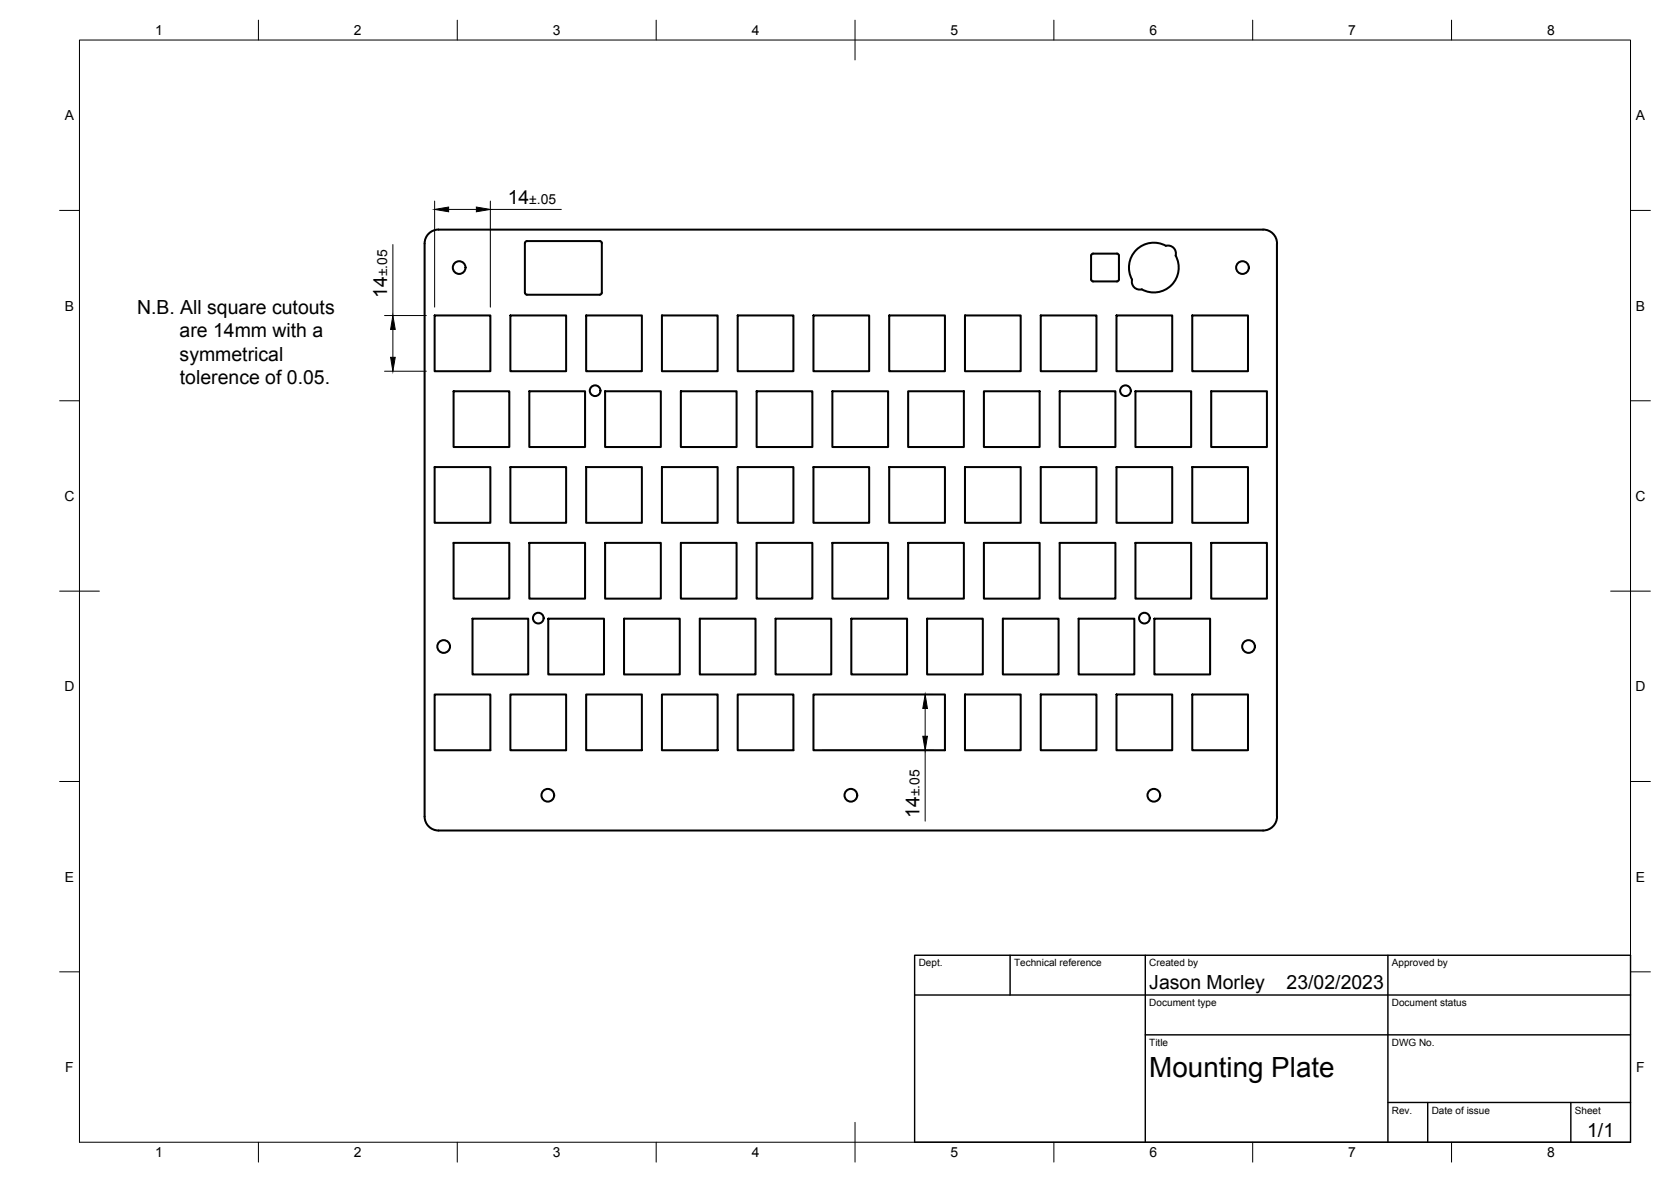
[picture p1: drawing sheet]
<svg xmlns="http://www.w3.org/2000/svg" width="420mm" height="297mm" viewBox="0 0 420 297" stroke-linecap="round" stroke-linejoin="round" font-family="sans-serif">
<!-- layer: Visible -->
<g fill="none" stroke="#000" stroke-width=".51">
<path d="M106.8 61.2v144M106.8 61.2a3.5 3.5 0 0 1 3.5-3.5h207.3a3.5 3.5 0 0 1 3.5 3.5M109.3 79.3h14v14h-14zM128.3 79.3h14v14h-14zM132 61.1v12.5M132 61.1l.1-.3 .4-.2h18.3l.3 .1 .2 .4v12.5l-.2 .4-18.6 .1-.5-.5M147.4 79.3h14v14h-14zM166.4 79.3h14v14h-14zM185.5 79.3h14v14h-14zM204.5 79.3h14v14h-14zM223.6 79.3h14v14h-14zM242.6 79.3h14v14h-14z"/>
<path d="M261.7 79.3h14v14h-14zM274.3 64.2v6M274.4 70.2l.2 .5h.3M274.8 63.7h6l.5 .3v.2v6.3l-.5 .2h-6M274.9 63.7l-.5 .3v.2M280.7 79.3h14v14h-14zM293.1 61.8a6.3 6.3 0 0 0-7.4 1 6.3 6.3 0 0 0-1 7.5 2 2 0 0 0 2.4 2.4 6.3 6.3 0 0 0 7.4-1 6.3 6.3 0 0 0 1.1-7.5M293.2 61.8a2 2 0 0 1 2.4 2.4M299.8 79.3h14v14h-14zM321.1 61.2v144M114 98.3h14.1v14h-14.1zM133.1 98.3h14v14h-14z"/>
<path d="M152.1 98.3h14.1v14h-14.1zM171.2 98.3h14v14h-14zM190.2 98.3h14.1v14h-14.1zM209.3 98.3h14v14h-14zM228.3 98.3h14.1v14h-14.1zM247.4 98.3h14v14h-14zM266.4 98.3h14.1v14h-14.1zM285.5 98.3h14v14h-14zM304.5 98.3h14.1v14h-14.1zM109.3 117.4h14v14h-14zM128.3 117.4h14v14h-14zM147.4 117.4h14v14h-14z"/>
<path d="M166.4 117.4h14v14h-14zM185.5 117.4h14v14h-14zM204.5 117.4h14v14h-14zM223.6 117.4h14v14h-14zM242.6 117.4h14v14h-14zM261.7 117.4h14v14h-14zM280.7 117.4h14v14h-14zM299.8 117.4h14v14h-14zM114 136.4h14.1v14h-14.1zM133.1 136.4h14v14h-14zM152.1 136.4h14.1v14h-14.1zM171.2 136.4h14v14h-14z"/>
<path d="M190.2 136.4h14.1v14h-14.1zM209.3 136.4h14v14h-14zM228.3 136.4h14.1v14h-14.1zM247.4 136.4h14v14h-14zM266.4 136.4h14.1v14h-14.1zM285.5 136.4h14v14h-14zM304.5 136.4h14.1v14h-14.1zM118.8 155.5h14v14h-14zM137.9 155.5h14v14h-14zM156.9 155.5h14v14h-14zM176 155.5h14v14h-14zM195 155.5h14v14h-14z"/>
<path d="M214.1 155.5h14v14h-14zM233.1 155.5h14v14h-14zM252.2 155.5h14v14h-14zM271.2 155.5h14v14h-14zM290.3 155.5h14v14h-14zM109.3 174.5h14v14h-14zM128.3 174.5h14v14h-14zM147.4 174.5h14v14h-14zM166.4 174.5h14v14h-14zM185.5 174.5h14v14h-14zM204.5 174.5h33.1v14h-33.1zM242.6 174.5h14v14h-14z"/>
<path d="M261.7 174.5h14v14h-14zM280.7 174.5h14v14h-14zM299.8 174.5h14v14h-14zM321.1 205.2a3.5 3.5 0 0 1-3.5 3.5h-207.3a3.5 3.5 0 0 1-3.5-3.5"/>
<circle cx="115.5" cy="67.2" r="1.6"/>
<circle cx="312.4" cy="67.2" r="1.6"/>
<circle cx="149.6" cy="98.2" r="1.34"/>
<circle cx="283" cy="98.2" r="1.34"/>
<circle cx="135.4" cy="155.3" r="1.34"/>
<circle cx="287.8" cy="155.3" r="1.34"/>
<circle cx="111.6" cy="162.5" r="1.6"/>
<circle cx="313.9" cy="162.5" r="1.6"/>
<circle cx="137.7" cy="199.9" r="1.6"/>
<circle cx="213.9" cy="199.9" r="1.6"/>
<circle cx="290.1" cy="199.9" r="1.6"/>
</g>
<!-- layer: BORDER -->
<g fill="none" stroke="#000" stroke-width=".25">
<path d="M20 10.1h390v276.9h-390zM65 5.1v5M115 5.1v5M165 5.1v5M215 5.1v10M265 5.1v5M315 5.1v5M365 5.1v5M15 52.9h5M410 52.9h5M15 100.7h5M410 100.7h5"/>
<path d="M15 148.6h10M405 148.6h10M15 196.4h5M410 196.4h5M15 244.2h5M410 244.2h5M65 287v5M115 287v5M165 287v5M215 282.1v9.9M265 287v5M315 287v5"/>
<path d="M365 287v5"/>
</g>
<!-- layer: TITLEBLOCK -->
<path d="M230 240.1h180v46.9h-180zM230 250h180M254 240.1v9.9M288 240.1v46.9M349 240.1v46.9M288 260.1h122M349 277.1h61M359 277.1v9.9M395 277.1v9.9" fill="none" stroke="#000" stroke-width=".36"/>
<!-- layer: FD_Dimensions -->
<path d="M109.3 50.5v26.7M112.8 52.6h7M123.3 50.5v26.7M123.3 52.6h17.8M96.7 79.3h10.5M98.8 61.5v17.8M96.7 93.3h10.5M98.8 82.8v7M206.7 174.5h28M232.6 178v7M206.7 188.5h28M232.6 188.5v17.9" fill="none" stroke="#000" stroke-width=".25"/>
<path d="M109.3 52.6l3.5-.6v1.2zM119.8 52l3.5 .6-3.5 .6zM98.2 89.8h1.2l-.6 3.5zM98.8 79.3l.6 3.5h-1.2zM232.6 174.5l.6 3.5h-1.2zM232 185h1.2l-.6 3.5z" fill="#000" stroke="#000" stroke-width=".25"/>
<text font-size="7" x="289" y="270.6">Mounting Plate</text>
<g font-size="4.9">
<text x="127.7" y="51.2">14</text>
<text x="97.3" y="74.9" transform="rotate(-90 97.3 74.9)">14</text>
<text x="34.5" y="78.9">N.B. All square cutouts</text>
<text x="45.1" y="84.8">are 14mm with a</text>
<text x="45.2" y="90.6">symmetrical</text>
<text x="45.2" y="96.5">tolerence of 0.05.</text>
<text x="231.2" y="205.5" transform="rotate(-90 231.2 205.5)">14</text>
<text x="289" y="248.5">Jason Morley</text>
<text x="323.5" y="248.5">23/02/2023</text>
<text x="399.1" y="285.7">1/1</text>
</g>
<g font-size="3.5">
<text x="39" y="8.8">1</text>
<text x="89" y="8.8">2</text>
<text x="139" y="8.8">3</text>
<text x="189" y="8.8">4</text>
<text x="239" y="8.8">5</text>
<text x="289" y="8.8">6</text>
<text x="339" y="8.8">7</text>
<text x="389" y="8.8">8</text>
<text x="16.3" y="30.2">A</text>
<text x="411.3" y="30.2">A</text>
<text x="133.1" y="51.2">±.05</text>
<text x="97.3" y="69.5" transform="rotate(-90 97.3 69.5)">±.05</text>
<text x="16.3" y="78">B</text>
<text x="411.3" y="78">B</text>
<text x="16.2" y="125.9">C</text>
<text x="411.2" y="125.9">C</text>
<text x="16.2" y="173.7">D</text>
<text x="411.2" y="173.7">D</text>
<text x="231.2" y="200.1" transform="rotate(-90 231.2 200.1)">±.05</text>
<text x="16.3" y="221.6">E</text>
<text x="411.3" y="221.6">E</text>
<text x="16.4" y="269.4">F</text>
<text x="411.4" y="269.4">F</text>
<text x="39" y="290.8">1</text>
<text x="89" y="290.8">2</text>
<text x="139" y="290.8">3</text>
<text x="189" y="290.8">4</text>
<text x="239" y="290.8">5</text>
<text x="289" y="290.8">6</text>
<text x="339" y="290.8">7</text>
<text x="389" y="290.8">8</text>
</g>
<g font-size="2.5">
<text x="231" y="242.9">Dept.</text>
<text x="255" y="242.9">Technical reference</text>
<text x="289" y="242.9">Created by</text>
<text x="350" y="242.9">Approved by</text>
<text x="289" y="252.8">Document type</text>
<text x="350" y="252.8">Document status</text>
<text x="289" y="262.9">Title</text>
<text x="350" y="262.9">DWG No.</text>
<text x="350" y="279.9">Rev.</text>
<text x="360" y="279.9">Date of issue</text>
<text x="396" y="279.9">Sheet</text>
</g>
</svg>
